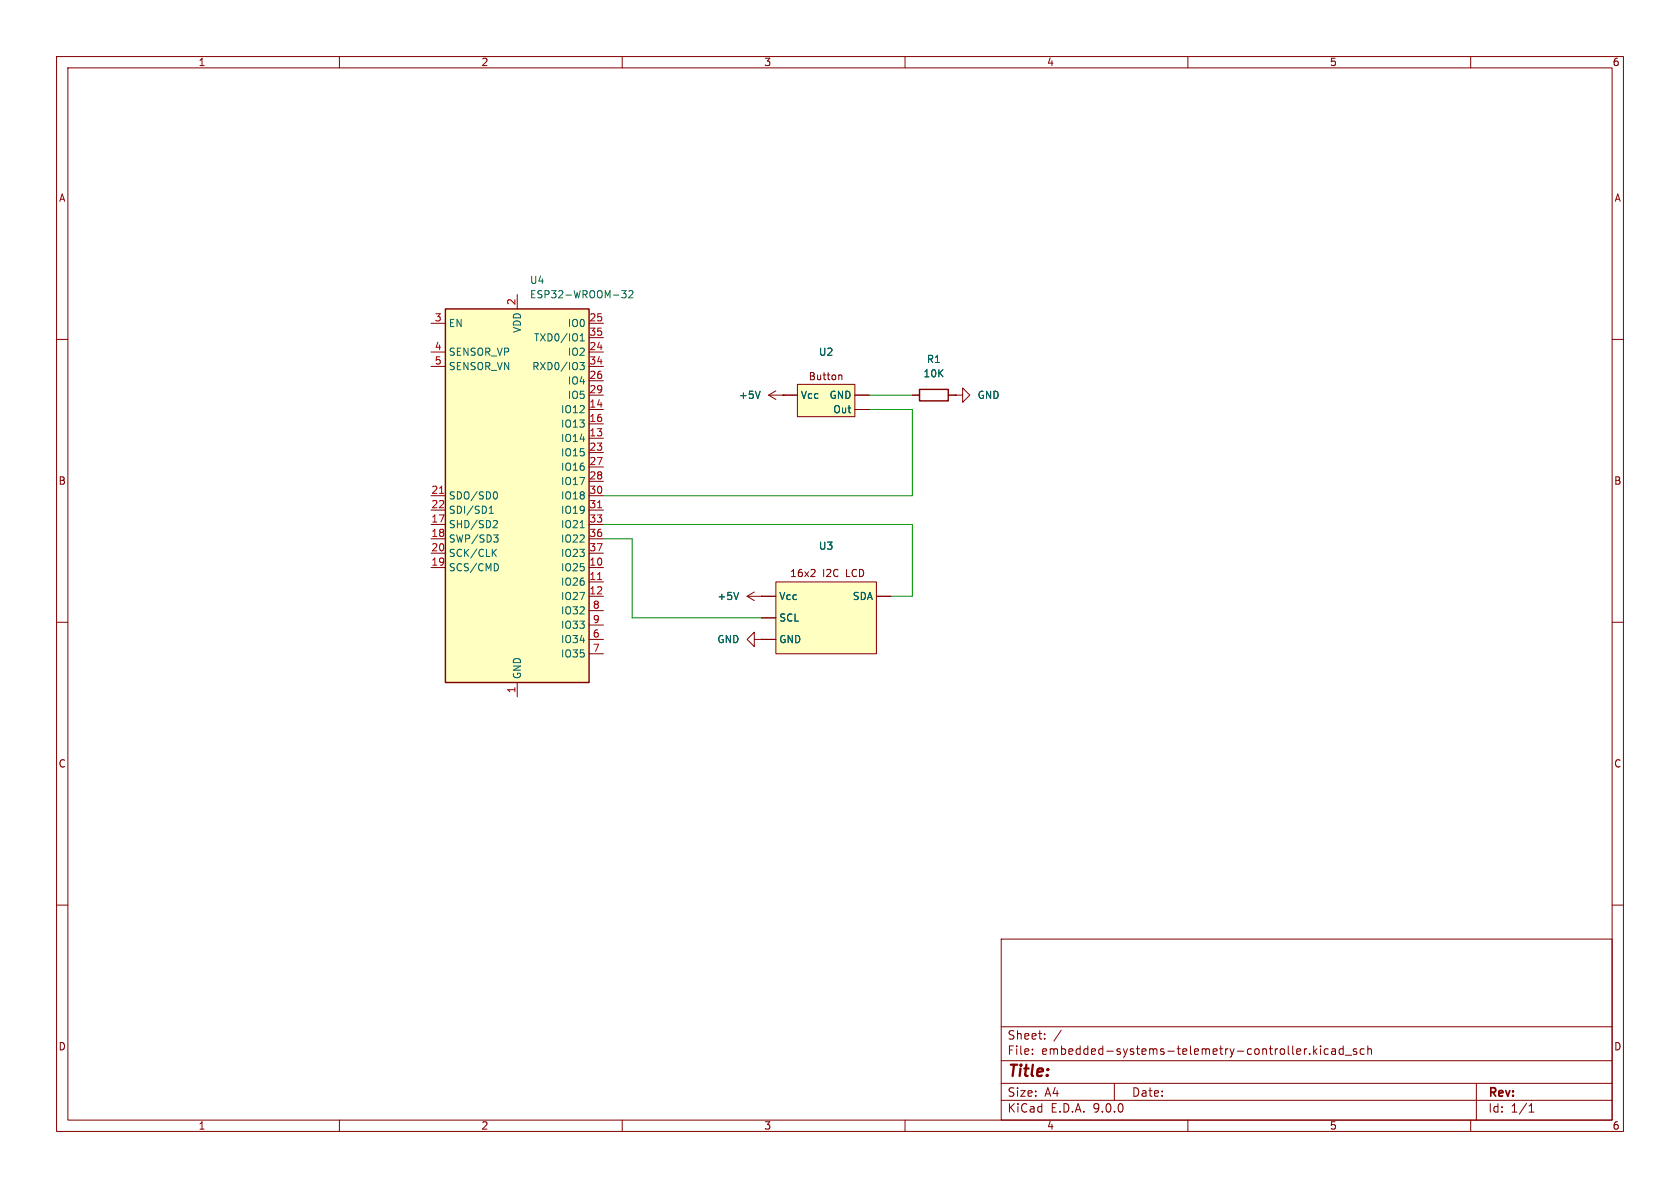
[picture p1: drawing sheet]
<svg xmlns="http://www.w3.org/2000/svg" width="297mm" height="210mm" viewBox="0 0 297 210" stroke-linecap="round" stroke-linejoin="round" font-family="sans-serif">
<g fill="none" stroke="#840000" stroke-width=".18">
<path d="M10 10h277v190h-277zM12 12h273v186h-273zM60 10v2M110 10v2M160 10v2M210 10v2M260 10v2M10 60h2M285 60h2M10 110h2M285 110h2M10 160h2"/>
<path d="M177 166h108v32h-108zM285 160h2M60 198v2M110 198v2M160 198v2M177 194.5h108M177 191.5h108M177 187.5h108M177 181.5h108M182.5 186.3v.1M182.5 185.5v.1M184.7 183.6v.1"/>
<path d="M184.7 182.8v.1M187.6 182.1l-1.3 2M197 191.5v3M210 198v2M231.5 186.3v.1M232.2 184.9v1.5M232.4 185.8l.4 .6M232.8 185.4l-.6 .6M233.5 184.9v.1M233.5 185.4v1M234.8 185.5l-.4-.1-.3 .3v.4l.1 .2h.6M235.5 185.5h.5l.1 .9"/>
<path d="M236.1 185.8h-.5a.29 .29 0 0 0-.2 .3 .29 .29 0 0 0 .2 .3l.5-.1M237.5 185.5l-.5-.1-.3 .3v.4l.2 .2h.6M237.5 184.9v1.5M237.8 186.5h1.2M239.8 185.5l-.3-.1-.3 .2 .1 .2 .5 .2v.3h-.6M241.2 185.5l-.5-.1-.2 .3v.4l.1 .2h.6M241.8 185.5l.2-.1 .4 .1 .1 .9M241.8 184.9v1.5M260 198v2M261 191.5v6.5M270.3 196.6h.9M270.3 195.5l.4-.4v1.5"/>
</g>
<path d="M137.2 102.9h17.7v12.7h-17.7z" fill="#ffffc2"/>
<path d="M134.6 105.4h2.6M134.6 109.2h2.6M134.6 113h2.6M137.2 102.9h17.7v12.7h-17.7zM143.9 100.7l.2 .2-.1 .3-.7 .7h.8M154.9 105.4h2.6" fill="none" stroke="#840000" stroke-width=".18"/>
<path d="M141 67.9h10.1v5.8h-10.1z" fill="#ffffc2"/>
<g fill="none" stroke="#840000" stroke-width=".18">
<path d="M135.9 69.9h5.1M135.9 69.9l1.3 .7M137.2 69.1l-1.3 .8M138.4 69.9h.1M141 67.9h10.1v5.8h-10.1zM148.5 66.3l.3 .2v.6M151.1 69.9h2.6M151.1 72.4h2.6M161.3 69.9h1.3M167.6 69.9h1.3M168.9 69.9h1.3v-1.3l1.2 1.3-1.2 1.2v-1.2M168.9 69.9h.1"/>
<path d="M132.1 105.4l1.2 .8M132.1 105.4h2.5M133.3 113v-1.2l-1.2 1.2 1.2 1.3v-1.3h1.3M133.3 104.6l-1.2 .8M134.6 105.4h.1M134.6 113h.1"/>
</g>
<path d="M162.6 68.8h5v2.1h-5z" fill="none" stroke="#840000" stroke-width=".25"/>
<path d="M134.4 69.2l-.4 1.2M130.6 104.7l-.4 1.3" fill="none" stroke="#006464" stroke-width=".18"/>
<path d="M78.7 54.6h25.4v66.1h-25.4z" fill="#ffffc2"/>
<path d="M78.7 54.6h25.4v66.1h-25.4z" fill="none" stroke="#840000" stroke-width=".25"/>
<g fill="none" stroke="#840000" stroke-width=".18">
<path d="M76.2 57.2h2.5M91.4 52.1v2.5M104.1 57.2h2.6M104.1 59.7h2.6M76.2 62.2h2.5M76.2 64.8h2.5M104.1 62.2h2.6M104.1 64.8h2.6M104.1 67.3h2.6M104.1 69.9h2.6M104.1 72.4h2.6M104.1 74.9h2.6"/>
<path d="M104.1 77.5h2.6M138.4 69.9h.1M138.4 69.9h2.6M151.1 69.9h2.6M151.1 72.4h2.6M161.3 69.9h1.3M167.6 69.9h1.3M168.9 69.9h.1M76.2 87.6h2.5M76.2 90.2h2.5M76.2 92.7h2.5M76.2 95.3h2.5"/>
<path d="M76.2 97.8h2.5M104.1 87.6h2.6M104.1 90.2h2.6M104.1 92.7h2.6M104.1 95.3h2.6M104.1 97.8h2.6M104.1 80h2.6M104.1 82.6h2.6M104.1 85.1h2.6M76.2 100.3h2.5M104.1 100.3h2.6M104.1 102.9h2.6"/>
<path d="M104.1 105.4h2.6M104.1 108h2.6M104.1 110.5h2.6M104.1 113h2.6M104.1 115.6h2.6M134.6 105.4h.1M134.6 113h.1M134.6 105.4h2.6M134.6 113h2.6M134.6 109.2h2.6M154.9 105.4h2.6M91.4 120.7v2.5"/>
</g>
<g fill="none" stroke="#006464" stroke-width=".18">
<path d="M102.6 59.4l.3-.4v1.3M109.9 51.4h.8l-.4 .5 .3 .1v.5l-.2 .1-.5-.1M111.2 51.5l.5-.1 .2 .3-.8 .9h.8M102.5 64.1h.8l-.4 .5 .3 .1v.5l-.2 .1h-.4M102.6 60.3h.7M134.4 69.2l-.4 1.2M86.5 90.7h.7M86.5 89.8l.3-.3v1.2M87.2 97.6l.6 .8M87.3 94.6h.8l-.5 .4 .4 .2 .1 .4-.3 .2h-.3M87.4 92l.4 .1 .1 .3-.8 .9h.8M87.5 86.9a.68 .68 0 0 1 .5 .7 .68 .68 0 0 1-.5 .6"/>
<path d="M87.8 97.1l-.8 .7M87.9 99.7l.2 .5-.2 .6M102.6 93.3h.7M130.6 104.7l-.4 1.3"/>
</g>
<path d="M77.7 87.2h.7M105.7 89.8h.7M105.7 102.5h.7" fill="none" stroke="#a90000" stroke-width=".18"/>
<path d="M153.7 72.4h7.6v15.2h-54.6M153.7 69.9h7.6M106.7 92.7h54.6v12.7h-3.8M106.7 95.3h5.1v13.9h22.8" fill="none" stroke="#009600" stroke-width=".18"/>
<text font-size="2.8" fill="#840000" x="178" y="190.9">Title:</text>
<g font-size="2.1" fill="#840000">
<text x="178" y="184">Sheet:</text>
<text x="178" y="186.7">File:</text>
<text x="184.1" y="186.7">embedded-systems-telemetry-controller.kicad_sch</text>
<text x="178" y="196.9">KiCad</text>
<text x="178" y="194.1">Size:</text>
<text x="184.7" y="194.1">A4</text>
<text x="185.7" y="196.9">E.D.A.</text>
<text x="193.3" y="196.9">9.0.0</text>
<text x="200" y="194.1">Date:</text>
<text x="263" y="194.3">Rev:</text>
<text x="263" y="196.9">Id:</text>
<text x="267.1" y="196.9">1/1</text>
</g>
<g font-size="1.8" fill="#840000">
<text x="35" y="11.9">1</text>
<text x="85" y="11.9">2</text>
<text x="135" y="11.9">3</text>
<text x="185" y="11.9">4</text>
<text x="235" y="11.9">5</text>
<text x="285" y="11.9">6</text>
<text x="10.3" y="35.9">A</text>
<text x="285.3" y="35.9">A</text>
<text x="142.9" y="67.4">Button</text>
<text x="10.3" y="85.9">B</text>
<text x="285.3" y="85.9">B</text>
<text x="139.6" y="102.2">16x2</text>
<text x="145.4" y="102.2">I2C</text>
<text x="149.7" y="102.2">LCD</text>
<text x="10.3" y="135.9">C</text>
<text x="285.3" y="135.9">C</text>
<text x="10.3" y="185.9">D</text>
<text x="285.3" y="185.9">D</text>
<text x="35" y="199.9">1</text>
<text x="85" y="199.9">2</text>
<text x="135" y="199.9">3</text>
<text x="185" y="199.9">4</text>
<text x="235" y="199.9">5</text>
<text x="285" y="199.9">6</text>
</g>
<g font-size="1.8" fill="#006464">
<text x="93.6" y="52.9">ESP32-WROOM-32</text>
<text x="93.6" y="50.4">U4</text>
<text x="79.2" y="58">EN</text>
<text x="92.3" y="58.9" transform="rotate(-90 92.3 58.9)">VDD</text>
<text x="100.3" y="58">IO0</text>
<text x="79.2" y="63.1">SENSOR_VP</text>
<text x="79.2" y="65.6">SENSOR_VN</text>
<text x="94" y="65.6">RXD0/IO3</text>
<text x="94.3" y="60.6">TXD0/IO1</text>
<text x="100.3" y="63.1">IO2</text>
<text x="144.7" y="63.1">U2</text>
<text x="163.8" y="64.4">R1</text>
<text x="100.3" y="68.2">IO4</text>
<text x="100.3" y="70.7">IO5</text>
<text x="130.5" y="70.7">+5V</text>
<text x="141.5" y="70.7">Vcc</text>
<text x="146.5" y="70.7">GND</text>
<text x="163.2" y="66.9">10K</text>
<text x="172.7" y="70.7">GND</text>
<text x="99.1" y="73.3">IO12</text>
<text x="99.1" y="75.8">IO13</text>
<text x="147.2" y="73.3">Out</text>
<text x="99.1" y="78.3">IO14</text>
<text x="99.1" y="80.9">IO15</text>
<text x="99.1" y="83.4">IO16</text>
<text x="79.2" y="88.5">SDO/SD0</text>
<text x="99.1" y="86">IO17</text>
<text x="99.1" y="88.5">IO18</text>
<text x="79.2" y="91">SDI/SD1</text>
<text x="79.2" y="93.6">SHD/SD2</text>
<text x="99.1" y="91">IO19</text>
<text x="99.1" y="93.6">IO21</text>
<text x="79.2" y="96.1">SWP/SD3</text>
<text x="79.2" y="98.7">SCK/CLK</text>
<text x="79.2" y="101.2">SCS/CMD</text>
<text x="99.1" y="96.1">IO22</text>
<text x="99.1" y="98.7">IO23</text>
<text x="99.1" y="101.2">IO25</text>
<text x="144.7" y="97.4">U3</text>
<text x="99.1" y="103.7">IO26</text>
<text x="99.1" y="106.3">IO27</text>
<text x="126.7" y="106.3">+5V</text>
<text x="137.7" y="106.3">Vcc</text>
<text x="150.7" y="106.3">SDA</text>
<text x="99.1" y="108.8">IO32</text>
<text x="99.1" y="111.4">IO33</text>
<text x="99.1" y="113.9">IO34</text>
<text x="126.7" y="113.9">GND</text>
<text x="137.7" y="110.1">SCL</text>
<text x="137.7" y="113.9">GND</text>
<text x="99.1" y="116.4">IO35</text>
<text x="92.3" y="120.1" transform="rotate(-90 92.3 120.1)">GND</text>
</g>
<g font-size="1.8" fill="#a90000">
<text x="76.8" y="56.9">3</text>
<text x="91.2" y="54" transform="rotate(-90 91.2 54)">2</text>
<text x="104.1" y="56.9">25</text>
<text x="104.1" y="59.4">35</text>
<text x="76.8" y="62">4</text>
<text x="76.8" y="64.5">5</text>
<text x="104.1" y="62">24</text>
<text x="104.1" y="64.5">34</text>
<text x="104.1" y="67.1">26</text>
<text x="104.1" y="69.6">29</text>
<text x="104.1" y="72.1">14</text>
<text x="104.1" y="74.7">16</text>
<text x="104.1" y="77.2">13</text>
<text x="104.1" y="79.8">23</text>
<text x="104.1" y="82.3">27</text>
<text x="76.2" y="87.4">21</text>
<text x="76.2" y="89.9">22</text>
<text x="104.1" y="84.8">28</text>
<text x="104.1" y="87.4">30</text>
<text x="104.1" y="89.9">31</text>
<text x="76.2" y="92.5">17</text>
<text x="76.2" y="95">18</text>
<text x="104.1" y="92.5">33</text>
<text x="104.1" y="95">36</text>
<text x="76.2" y="97.5">20</text>
<text x="76.2" y="100.1">19</text>
<text x="104.1" y="97.5">37</text>
<text x="104.1" y="100.1">10</text>
<text x="104.1" y="102.6">11</text>
<text x="104.1" y="105.2">12</text>
<text x="104.7" y="107.7">8</text>
<text x="104.7" y="110.2">9</text>
<text x="104.7" y="112.8">6</text>
<text x="104.7" y="115.3">7</text>
<text x="91.2" y="122.6" transform="rotate(-90 91.2 122.6)">1</text>
</g>
</svg>
